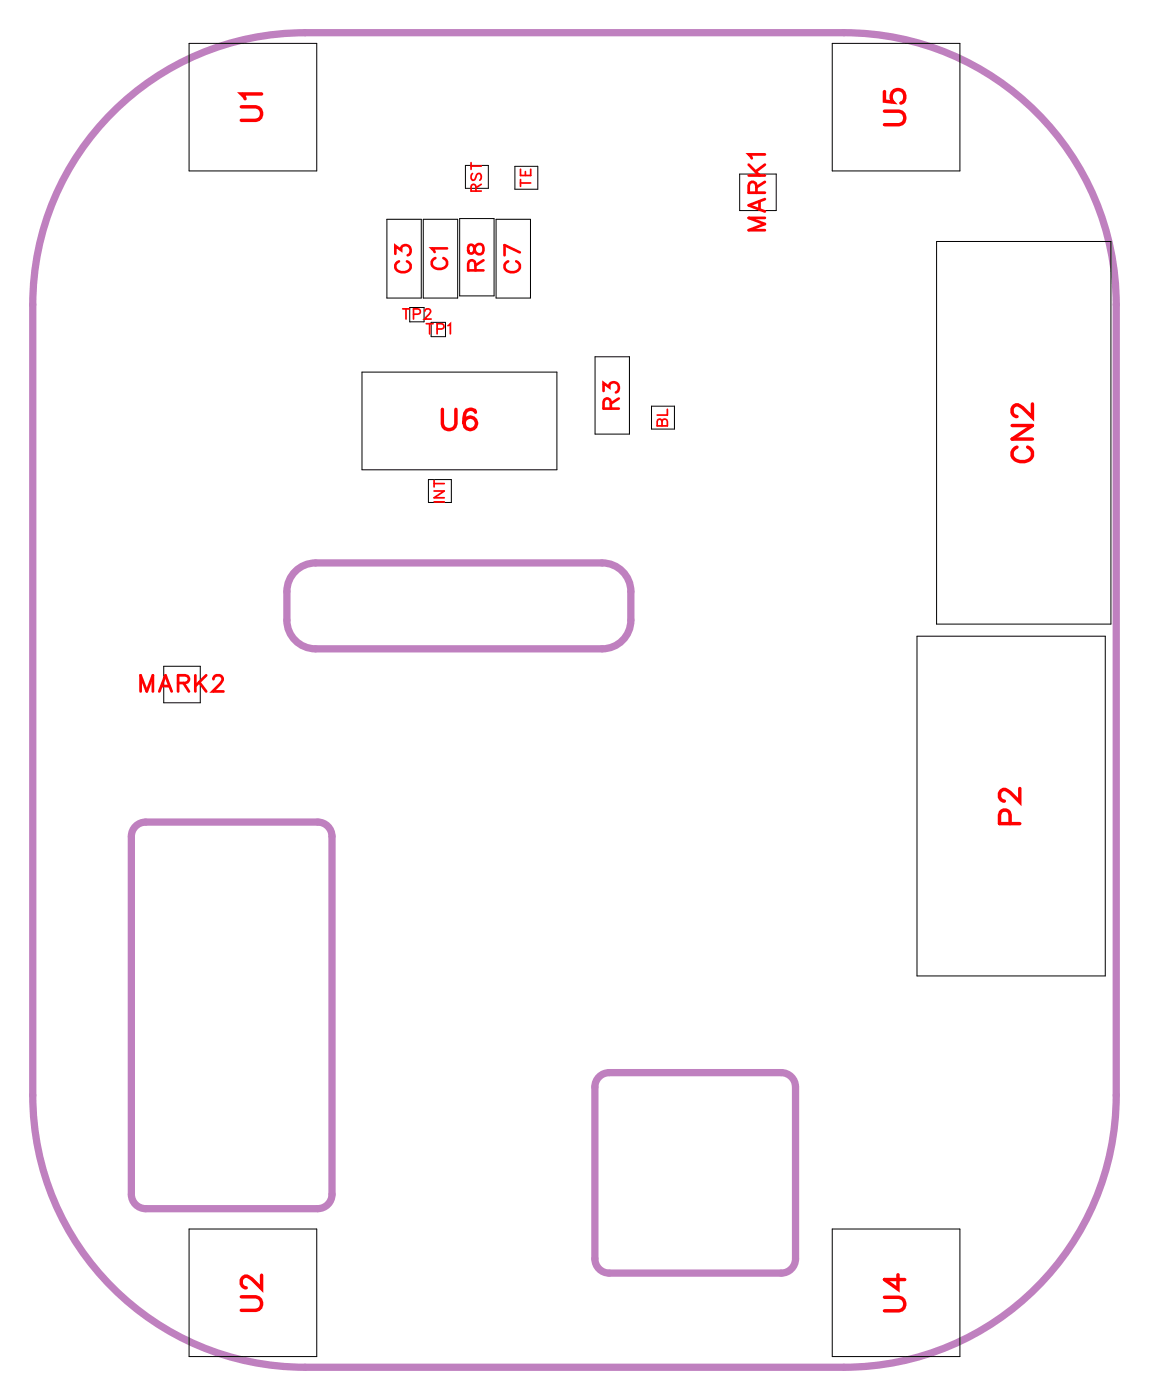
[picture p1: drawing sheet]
<svg xmlns="http://www.w3.org/2000/svg" width="40mm" height="49mm" viewBox="0 0 40 49" stroke-linecap="round" stroke-linejoin="round" font-family="sans-serif">
<path d="M3.5 4.3a9.5 9.5 0 0 1 7.1-3.2h18.8a9.5 9.5 0 0 1 9.5 9.5v27.6a9.5 9.5 0 0 1-9.5 9.5h-18.8a9.5 9.5 0 0 1-9.5-9.5v-27.6a9.5 9.5 0 0 1 2.4-6.3zM10.3 19.9l.3-.2h.4h10a1 1 0 0 1 1 1v1a1 1 0 0 1-1 1h-10a1 1 0 0 1-1-1v-1l.1-.4zM4.7 29l.1-.2 .3-.1h6l.2 .1 .2 .2 .1 .2v12.5l-.1 .3-.2 .1-.2 .1h-6l-.3-.1-.1-.1-.1-.3v-12.5zM27.3 44.5h-6l-.3-.1-.2-.2v-.2v-6v-.3l.2-.2h.3h6h.2l.2 .2 .1 .3v6l-.1 .2-.2 .2-.2 .1" fill="none" stroke="#bf80bf" stroke-width=".25"/>
<g fill="none" stroke="#000" stroke-width=".03">
<path d="M6.6 1.5h4.5v4.5h-4.5zM12.6 13h6.8v3.4h-6.8zM13.5 7.7h1.2v2.7h-1.2zM14.3 10.7h.5v.5h-.5zM14.8 7.7h1.2v2.7h-1.2zM14.9 16.7h.8v.8h-.8zM15 11.3h.5v.5h-.5zM16 7.6h1.2v2.7h-1.2zM16.2 5.8h.8v.8h-.8zM17.3 7.7h1.2v2.7h-1.2zM18 5.8h.8v.8h-.8zM20.8 12.5h1.2v2.7h-1.2z"/>
<path d="M22.7 14.2h.8v.8h-.8zM25.8 6.1h1.3v1.3h-1.3zM29 1.5h4.5v4.5h-4.5zM32.7 8.4h6.1v13.4h-6.1zM5.7 23.3h1.3v1.2h-1.3zM32 22.2h6.6v11.9h-6.6zM6.6 42.9h4.5v4.5h-4.5zM29 42.9h4.5v4.5h-4.5z"/>
</g>
<path d="M13.8 8.9v-.3l.2 .1a.18 .18 0 0 1 .3-.1 .18 .18 0 0 1-.1 .3M13.9 9.1a.19 .19 0 0 0-.1 .2 .19 .19 0 0 0 .2 .2h.1a.19 .19 0 0 0 .2-.2 .19 .19 0 0 0-.1-.2M15.2 9a.19 .19 0 0 0-.1 .2 .19 .19 0 0 0 .2 .2h.1a.19 .19 0 0 0 .2-.2 .19 .19 0 0 0-.1-.2M15.6 8.7h-.5l.1 .1M16.4 8.6v.2l.1 .1 .2-.4a.18 .18 0 0 1 .2 .2 .18 .18 0 0 1-.2 .2l-.2-.3zM16.6 9.4v-.3h-.2l-.1 .3h.6M16.9 9.1l-.3 .2M17.7 9.1a.19 .19 0 0 0-.1 .2 .19 .19 0 0 0 .2 .2h.1a.19 .19 0 0 0 .2-.2 .19 .19 0 0 0-.1-.2M18.1 8.8l-.5-.2v.3M21.1 13.7v-.3l.2 .1a.18 .18 0 0 1 .2-.1 .18 .18 0 0 1 0 .3M21.3 14.3v-.3l-.2-.1v.4h.5M21.6 13.9l-.3 .2" fill="none" stroke="#f00" stroke-width=".09"/>
<g fill="none" stroke="#f00" stroke-width=".12">
<path d="M8.4 3.7h.5l.2 .2-.1 .3h-.6M9.1 3.3h-.7l.2 .1M15.4 14.3v.5l.2 .2 .3-.1v-.6M16.6 14.4v-.1a.35 .35 0 0 0-.5 .3 .35 .35 0 0 0 .3 .4 .22 .22 0 0 0 .2-.2 .22 .22 0 0 0-.2-.2 .22 .22 0 0 0-.2 .2M30.9 3.9h.5l.2 .2-.1 .2-.6 .1M30.9 3.2v.3l.3 .1a.25 .25 0 0 1 0-.4 .25 .25 0 0 1 .3 0 .25 .25 0 0 1-.1 .4M35.3 14.9h.7l-.7 .4h.7M35.5 15.6a.26 .26 0 0 0-.2 .3 .26 .26 0 0 0 .3 .2h.2a.26 .26 0 0 0 .2-.2 .26 .26 0 0 0-.1-.3M36 14.1v.5l-.3-.4-.3-.1-.1 .2v.1l.2 .1M35.2 28.8v-.4l-.3-.1v.5h.7M35.6 27.5v.5l-.4-.3-.2-.1-.1 .1v.1l.1 .2M8.4 45.3h.5l.2 .2-.1 .2-.6 .1"/>
<path d="M9.1 44.5v.5l-.3-.3-.2-.1-.2 .1v.1l.2 .2M30.9 45.3h.5l.2 .2-.1 .2-.6 .1M31.3 44.5v.5l-.4-.3h.7"/>
</g>
<g fill="none" stroke="#f00" stroke-width=".06">
<path d="M14 10.8h.3M14.2 10.8v.3M14.4 11h.2v-.2h-.2v.3M14.8 10.9l.2-.1v.1l-.2 .2h.2M14.9 11.3h.2M15 11.3v.4M15.1 17.5h.4M15.1 17.1h.4l-.4 .3h.4M15.1 16.9h.4M15.1 16.8v.2M15.3 11.5h.2v-.2h-.2v.4M15.6 11.4l.1-.1v.4"/>
<path d="M16.4 5.8h.4M16.4 5.7v.2M16.5 6.1v.2l.2-.2h.1l-.1 .2M16.6 6.7v-.2h-.1l-.1 .2h.4M16.8 6.4l-.2 .2M18.2 6.4h.3M18.2 5.9v.2h.3v-.2M18.2 6.3v.2M18.3 6v.1M23.1 14.7h-.1l-.1 .2h.4l-.1-.3-.1 .1v.2M23.3 14.3v.2h-.4"/>
</g>
<g fill="none" stroke="#f00" stroke-width=".1">
<path d="M26.1 6.1h.6M26.1 5.7l.4 .4M26.4 6.7v-.3h-.2l-.1 .1v.2h.6M26.5 7v.3M26.7 5.4h-.6l.1 .1M26.7 7.6h-.6l.6 .2-.6 .2h.6M26.7 7l-.6 .2 .6 .2M26.7 6.4l-.3 .1M26.7 5.7l-.3 .3M4.9 24.1v-.5l.2 .5 .2-.5v.5M5.6 24.1l.2-.5 .2 .5M5.6 24h.3"/>
<path d="M6.2 23.8h.3l.1-.1-.1-.1h-.3v.5M6.4 23.8l.2 .3M6.8 23.6v.5M6.9 23.8l.3 .3M7.2 23.6l-.4 .4M7.4 23.7l.2-.1 .2 .1-.4 .4h.4"/>
</g>
<g font-size="1.2" fill="#fff">
<text x="9.4" y="4.3" transform="rotate(-90 9.4 4.3)">U1</text>
<text x="31.9" y="4.4" transform="rotate(-90 31.9 4.4)">U5</text>
<text x="15.4" y="15.3">U6</text>
<text x="36.3" y="16.2" transform="rotate(-90 36.3 16.2)">CN2</text>
<text x="35.9" y="28.8" transform="rotate(-90 35.9 28.8)">P2</text>
<text x="9.4" y="45.8" transform="rotate(-90 9.4 45.8)">U2</text>
<text x="31.9" y="45.8" transform="rotate(-90 31.9 45.8)">U4</text>
</g>
<g font-size="1" fill="#fff">
<text x="26.9" y="8.1" transform="rotate(-90 26.9 8.1)">MARK1</text>
<text x="4.9" y="24.4">MARK2</text>
</g>
<g font-size=".9" fill="#fff">
<text x="14.5" y="9.5" transform="rotate(-90 14.5 9.5)">C3</text>
<text x="15.8" y="9.4" transform="rotate(-90 15.8 9.4)">C1</text>
<text x="17.1" y="9.5" transform="rotate(-90 17.1 9.5)">R8</text>
<text x="18.4" y="9.5" transform="rotate(-90 18.4 9.5)">C7</text>
<text x="21.8" y="14.3" transform="rotate(-90 21.8 14.3)">R3</text>
</g>
<g font-size=".6" fill="#fff">
<text x="14" y="11.3">TP2</text>
<text x="14.8" y="11.8">TP1</text>
<text x="16.9" y="6.7" transform="rotate(-90 16.9 6.7)">RST</text>
<text x="18.7" y="6.5" transform="rotate(-90 18.7 6.5)">TE</text>
<text x="15.6" y="17.6" transform="rotate(-90 15.6 17.6)">INT</text>
<text x="23.4" y="14.9" transform="rotate(-90 23.4 14.9)">BL</text>
</g>
</svg>
